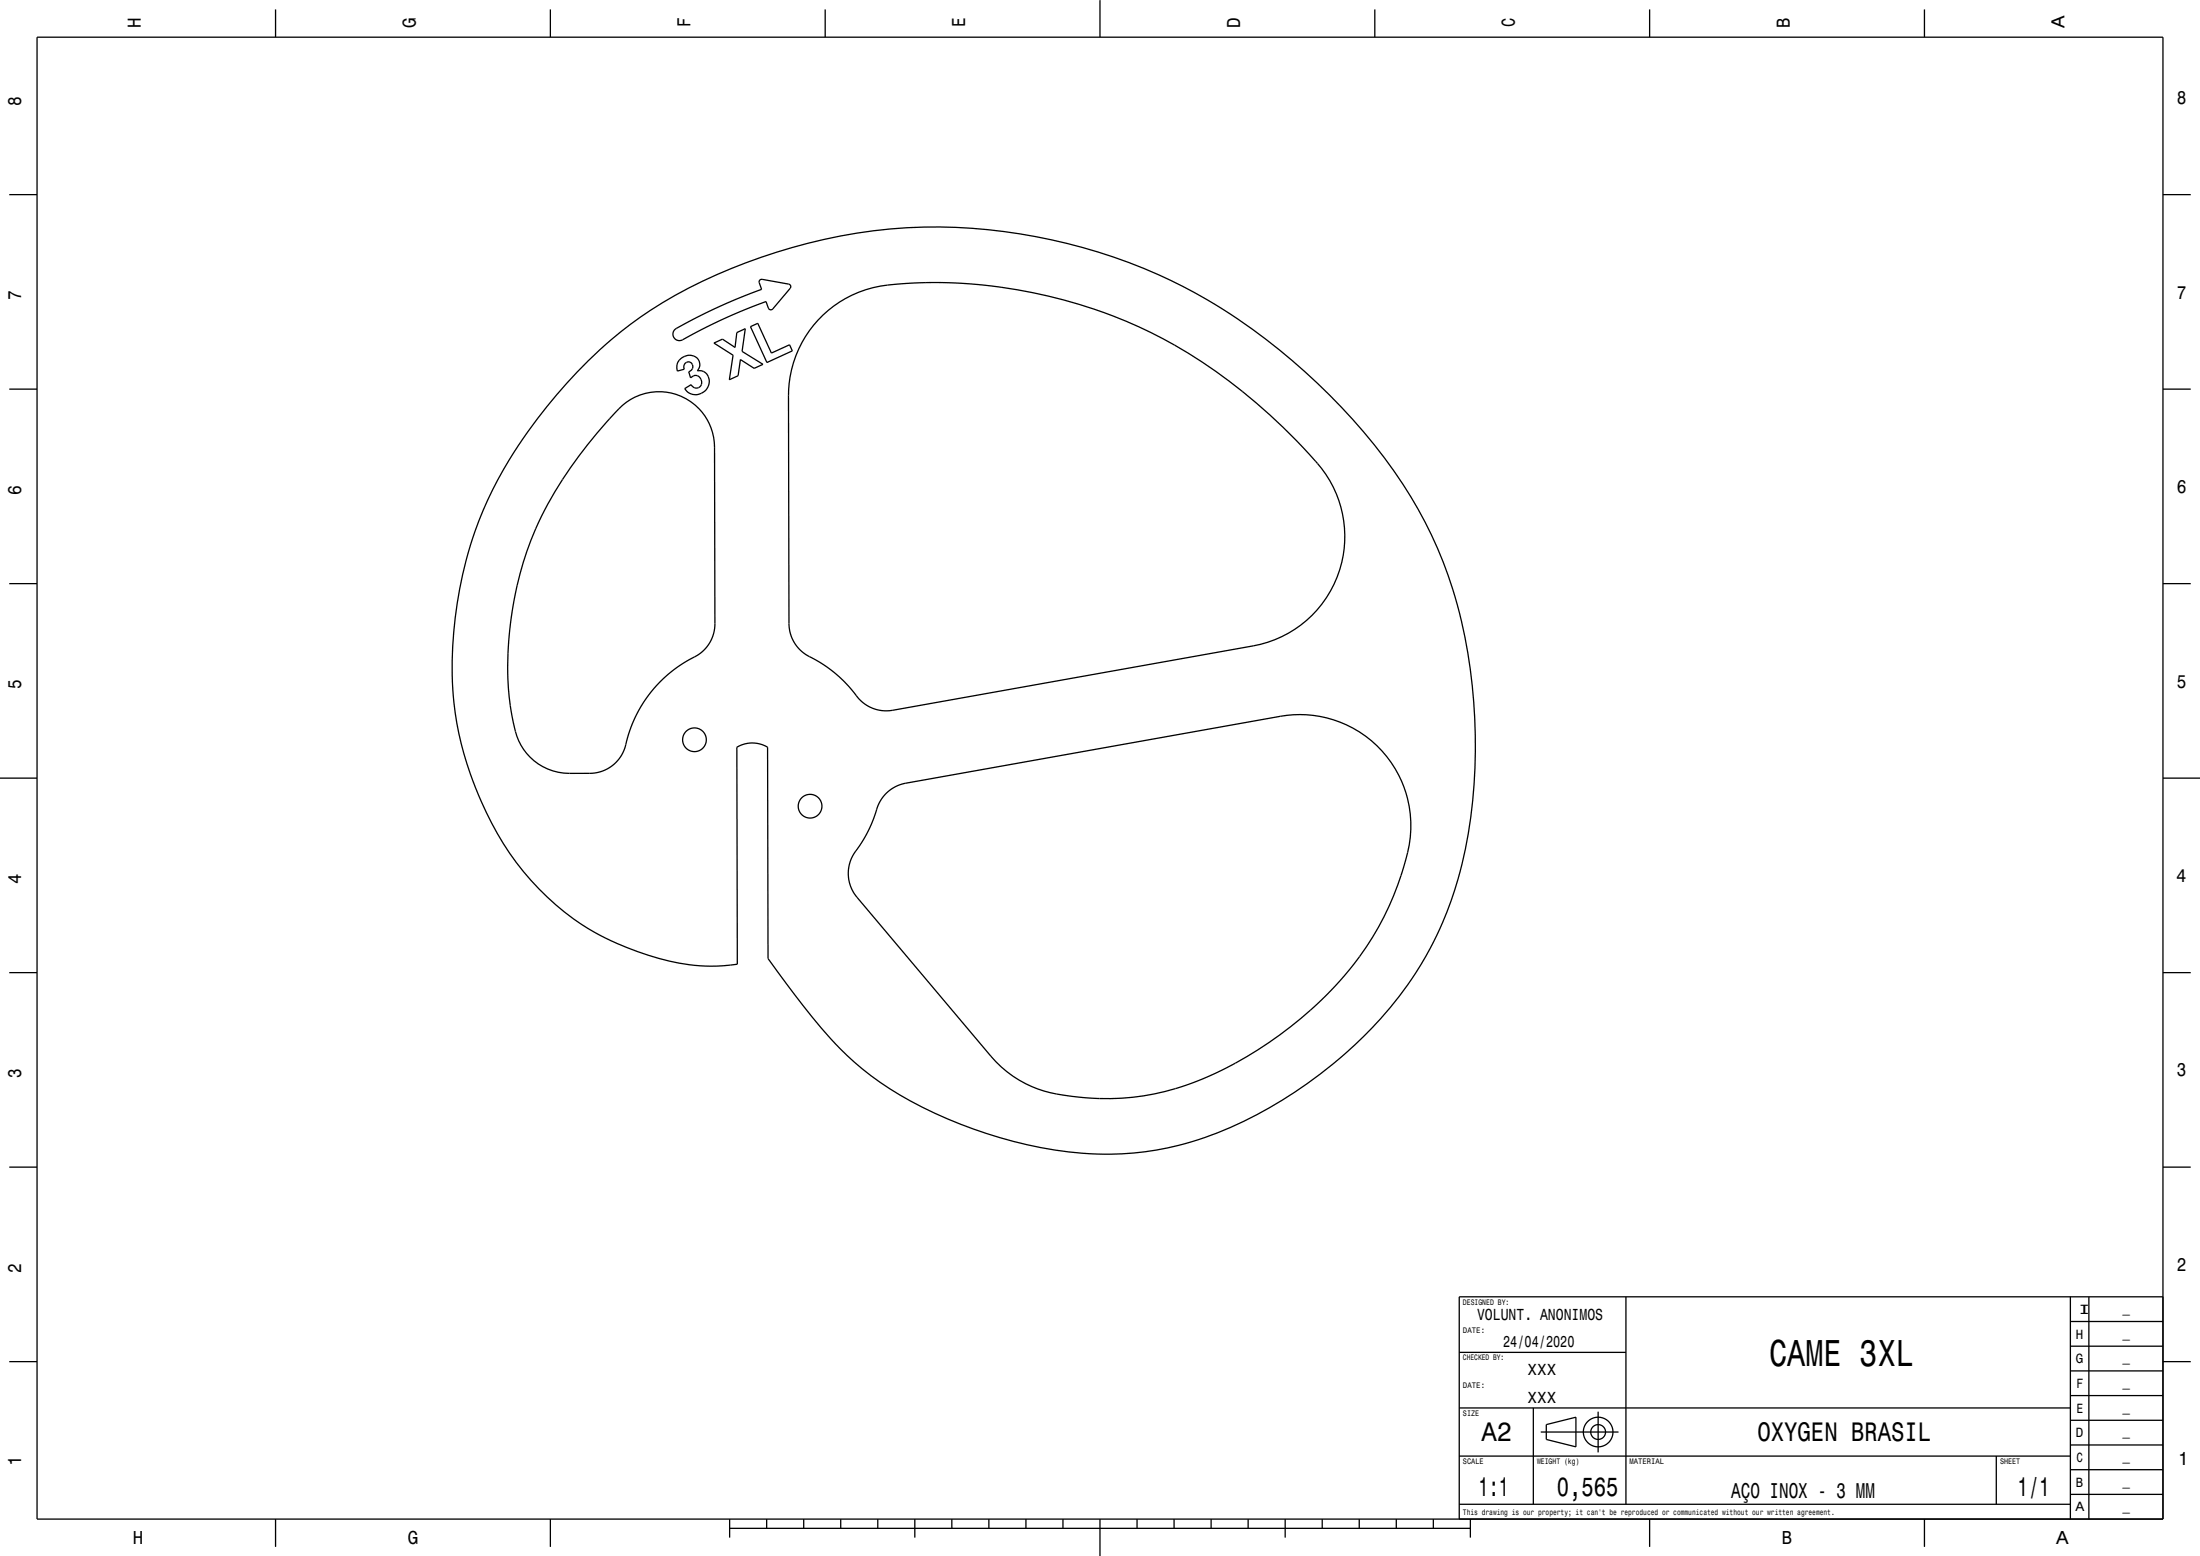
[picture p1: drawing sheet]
<svg xmlns="http://www.w3.org/2000/svg" width="594mm" height="420mm" viewBox="0 0 594 420" stroke-linecap="round" stroke-linejoin="round" font-family="sans-serif">
<g fill="none" stroke="#000" stroke-width=".35">
<path d="M10 10h574v400h-574zM74.4 2.5v7.5M148.6 2.5v7.5M222.8 2.5v7.5M297 0v10M371.2 2.5v7.5M445.4 2.5v7.5M519.6 2.5v7.5M2.5 52.5h7.5M584 52.5h7.5M158.9 97.4a115.1 115.1 0 0 1 42.5-26.5 145.1 145.1 0 0 1 126.5 11.2 165.3 165.3 0 0 1 53 52 121.7 121.7 0 0 1 17 55.4 130.4 130.4 0 0 1-7.2 56.6 98.4 98.4 0 0 1-30.8 41.1 107.4 107.4 0 0 1-44.7 22.7 88.8 88.8 0 0 1-41.5-1.8 113.6 113.6 0 0 1-38.6-17.8 93.8 93.8 0 0 1-18.2-18.8l-9.5-12.8-.2-57a8.1 8.1 0 0 0-8.3 0l.2 58.6h-.2a48.9 48.9 0 0 1-23.8-2.4 70 70 0 0 1-43.7-38.5 88.9 88.9 0 0 1-8.5-52.6 104.9 104.9 0 0 1 22.2-53.8 147.3 147.3 0 0 1 13.8-15.6zM182.2 89l4.9-2.8 6.1-3 6.6-2.9 5.8-2.2-.6-2 .3-.6 .5-.1 7.1 1.3 .6 .4-.2 .7-4.8 5.7-.5 .1-.4-.2-.8-2-10.2 4.1-10.3 5.1a6.3 6.3 0 0 1-3.2 1.3 1.75 1.75 0 0 1-.9-2.9z"/>
<path d="M183.4 97.2a3.2 3.2 0 0 1 5.4 .2l.2 1.3-.7 1.4a2.98 2.98 0 0 1 3.1 1.8 2.98 2.98 0 0 1-.9 3.4 3.6 3.6 0 0 1-5.6-.4l1.7-1.1a1.56 1.56 0 0 0 2.3 .7 1.56 1.56 0 0 0 .2-2.4l-1-.8a1.83 1.83 0 0 0-1.6 .7l-.5-1.6a1.28 1.28 0 0 0 .9-2 1.28 1.28 0 0 0-2.2 .1v1.2l-1.8 .5-.2-1a2.7 2.7 0 0 1 .7-2zM192.8 92.6l2.3-1.1 3.4 2.3 .4-4 2.3-1.1-.8 6.2 5.6 3.4-2.4 1.1-3.7-2.4-.6 4.4-2.4 1.1 1-6.6zM202.6 88.2l2-.9 3.7 8 4.9-2.2 .7 1.6-6.8 3.2zM222.2 85a32.5 32.5 0 0 1 19.8-8.3l6.3-.4h6.8l6.6 .3 6.5 .7a132.1 132.1 0 0 1 74.7 34.7 114.6 114.6 0 0 1 15.1 16 30 30 0 0 1-19.6 46.3l-97.5 17.4h-3.2l-3.1-1-2.4-1.7-3.7-4.4-3.1-2.9-3-2.3-4.5-2.5-1.6-1.2-1.9-2.4-1.1-2.5-.3-2.5-.1-61.5a30 30 0 0 1 9.3-21.8zM2.5 105h7.5M167.1 110.3a15 15 0 0 1 16.4-3.5 15 15 0 0 1 9.4 13.9l.1 47.8-.2 1.9-.6 1.9-1.1 2-1.5 1.6-1.5 1.1-3.7 2-3 2.2-3.4 3-2.4 2.8-1.9 2.7-1.9 3.2-1.7 4.2-1.7 5.7-1 1.7-1.4 1.5-2 1.5-2.5 1-2 .2-5.8 .1a15.7 15.7 0 0 1-15.2-14l-.7-3.9a75.7 75.7 0 0 1-.6-14.9l.6-7.7 1.4-8.1a88 88 0 0 1 17.1-37.1l4.8-6.1zM584 105h7.5M2.5 157.5h7.5M584 157.5h7.5M0 210h10M239.3 214.1l2.4-1.7 2.6-.9 103.1-18.4a30.2 30.2 0 0 1 31.7 40.6l-.2 .5a78.6 78.6 0 0 1-12.4 24.8l-5 6-6 6.1a109.1 109.1 0 0 1-22.2 16l-7.1 3.5-7.5 2.8a65.1 65.1 0 0 1-22 3.1l-8.9-.8a32.2 32.2 0 0 1-20.3-10.6l-36.1-42.9-1.7-2.8-.5-1.6-.2-1.8 .1-1.7 .5-1.9 .9-1.8 3.6-5.7 1.5-3.2 1.7-4.7 .9-1.6zM584 210h10"/>
<path d="M2.5 262.5h7.5M584 262.5h7.5M2.5 315h7.5M584 315h7.5M439 350v56M559 356.7h25M559 350v60M564 350v60M584 350h-190v60M2.5 367.5h7.5M394 365h45M559 376.7h25"/>
<path d="M559 370h25M559 363.4h25M584 367.5h7.5M394 393h165M394 380h165M414 380v26M416 386.5h21M417.5 384.5l8-2v8l-8-2zM431.5 381v11M539 393v13M559 396.7h25M559 390h25"/>
<path d="M559 383.4h25M74.4 410v7.5M148.6 410v7.5M197 412.5h200M197 410v5M207 410v2.5M217 410v2.5M227 410v2.5M237 410v2.5M247 410v5M257 410v2.5M267 410v2.5"/>
<path d="M277 410v2.5M287 410v2.5M297 410v10M307 410v2.5M317 410v2.5M327 410v2.5M337 410v2.5M347 410v5M357 410v2.5M367 410v2.5M377 410v2.5M387 410v2.5"/>
<path d="M394 406h165M397 410v5M445.4 410v7.5M519.6 410v7.5M559 403.4h25"/>
<circle cx="187.5" cy="199.7" r="3.2"/>
<circle cx="218.7" cy="217.6" r="3.2"/>
<circle cx="431.5" cy="386.5" r="4"/>
<circle cx="431.5" cy="386.5" r="2"/>
</g>
<text font-size="10.1" x="477.7" y="368.6">CAME 3XL</text>
<g font-size="7.2">
<text x="400" y="388.8">A2</text>
<text x="474.5" y="389.1">OXYGEN BRASIL</text>
<text x="399.2" y="403.8">1:1</text>
<text x="420.4" y="403.8">0,565</text>
<text x="544.8" y="403.8">1/1</text>
</g>
<text font-size="5.8" x="467.4" y="404.3">AÇO INOX - 3 MM</text>
<g font-size="5">
<text x="38" y="7.5" transform="rotate(-90 38 7.5)">H</text>
<text x="112.2" y="7.5" transform="rotate(-90 112.2 7.5)">G</text>
<text x="186.4" y="7.3" transform="rotate(-90 186.4 7.3)">F</text>
<text x="260.6" y="7.3" transform="rotate(-90 260.6 7.3)">E</text>
<text x="334.8" y="7.5" transform="rotate(-90 334.8 7.5)">D</text>
<text x="409" y="7.3" transform="rotate(-90 409 7.3)">C</text>
<text x="483.2" y="7.5" transform="rotate(-90 483.2 7.5)">B</text>
<text x="557.4" y="7.7" transform="rotate(-90 557.4 7.7)">A</text>
<text x="5.7" y="28.6" transform="rotate(-90 5.7 28.6)">8</text>
<text x="587.8" y="28.1">8</text>
<text x="5.7" y="81.1" transform="rotate(-90 5.7 81.1)">7</text>
<text x="587.8" y="80.6">7</text>
<text x="5.7" y="133.6" transform="rotate(-90 5.7 133.6)">6</text>
<text x="587.8" y="133.1">6</text>
<text x="587.8" y="185.6">5</text>
<text x="5.7" y="186.1" transform="rotate(-90 5.7 186.1)">5</text>
<text x="5.7" y="238.7" transform="rotate(-90 5.7 238.7)">4</text>
<text x="587.6" y="238.1">4</text>
<text x="5.7" y="291.1" transform="rotate(-90 5.7 291.1)">3</text>
<text x="587.8" y="290.6">3</text>
<text x="5.7" y="343.6" transform="rotate(-90 5.7 343.6)">2</text>
<text x="587.8" y="343.1">2</text>
<text x="5.7" y="395.7" transform="rotate(-90 5.7 395.7)">1</text>
<text x="588.1" y="395.6">1</text>
<text x="35.9" y="416.8">H</text>
<text x="110.1" y="416.8">G</text>
<text x="481.1" y="416.8">B</text>
<text x="555.1" y="416.8">A</text>
</g>
<g font-size="4.3">
<text x="398.8" y="356.2">VOLUNT. ANONIMOS</text>
<text x="405.9" y="363.7">24/04/2020</text>
<text x="412.5" y="371.2">XXX</text>
<text x="412.5" y="378.7">XXX</text>
</g>
<g font-size="3.6">
<text x="561.1" y="354.6">I</text>
<text x="560.5" y="361.3">H</text>
<text x="560.5" y="368">G</text>
<text x="560.6" y="374.6">F</text>
<text x="560.6" y="381.3">E</text>
<text x="560.5" y="388">D</text>
<text x="560.6" y="394.6">C</text>
<text x="560.5" y="401.3">B</text>
<text x="560.4" y="408">A</text>
</g>
<g font-size="2.9">
<text x="573.1" y="354.4">_</text>
<text x="573.1" y="361.1">_</text>
<text x="573.1" y="367.7">_</text>
<text x="573.1" y="374.4">_</text>
<text x="573.1" y="381.1">_</text>
<text x="573.1" y="387.7">_</text>
<text x="573.1" y="394.4">_</text>
<text x="573.1" y="401.1">_</text>
<text x="573.1" y="407.7">_</text>
</g>
<g font-size="2.2">
<text x="395" y="352.2">DESIGNED BY:</text>
<text x="395" y="359.7">DATE:</text>
<text x="395" y="367.2">CHECKED BY:</text>
<text x="395" y="374.7">DATE:</text>
<text x="395" y="382.2">SIZE</text>
<text x="395" y="395.2">SCALE</text>
<text x="415" y="395.2">WEIGHT (kg)</text>
<text x="440" y="395.2">MATERIAL</text>
<text x="540" y="395.2">SHEET</text>
<text x="395" y="408.8">This drawing is our property; it can't be reproduced or communicated without our written agreement.</text>
</g>
</svg>
